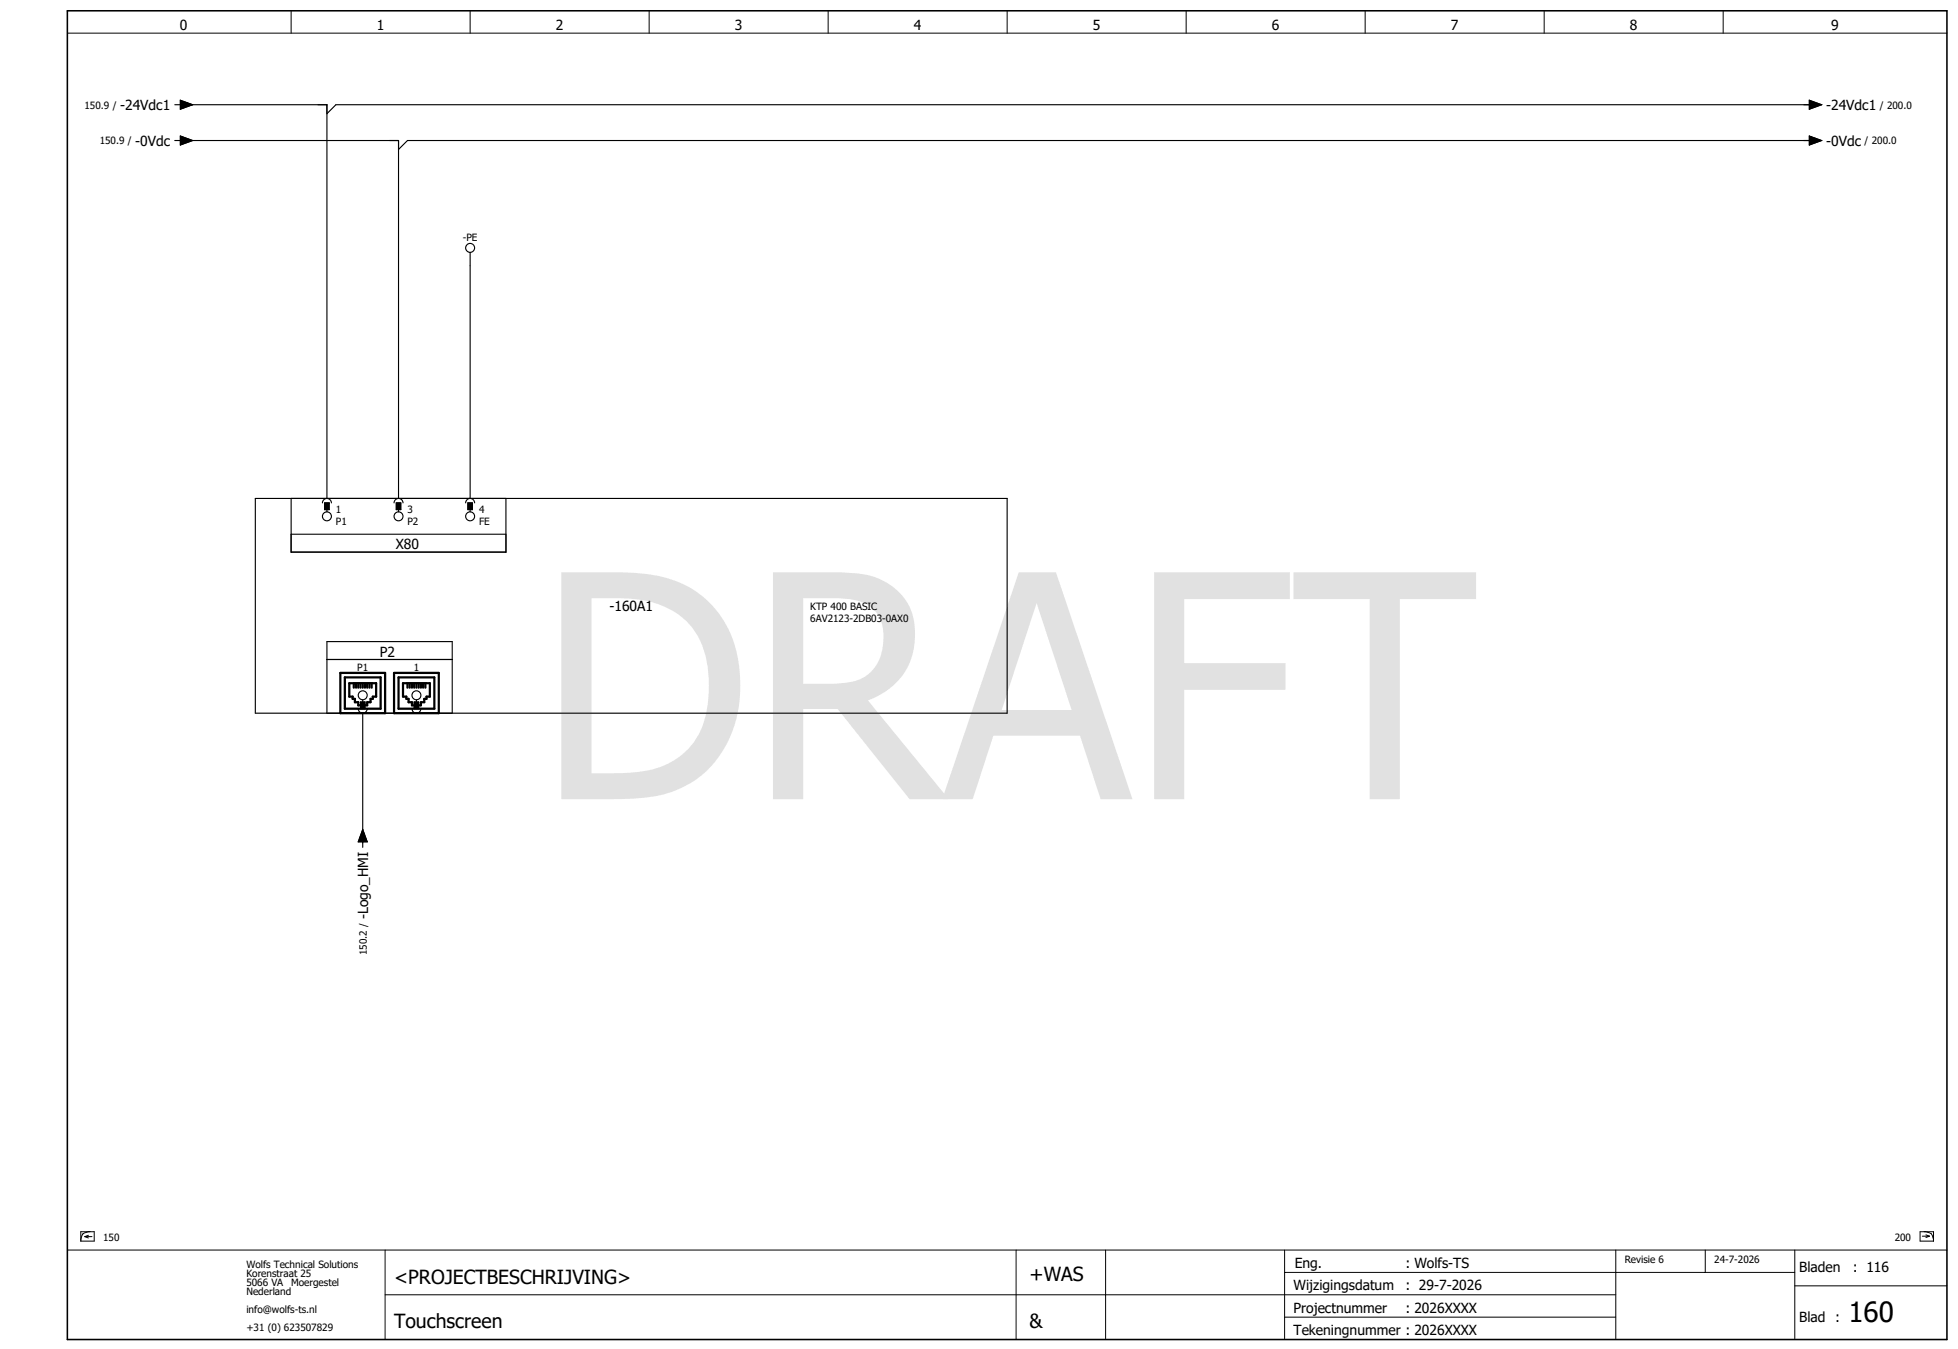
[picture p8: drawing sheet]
<svg xmlns="http://www.w3.org/2000/svg" width="438mm" height="302mm" viewBox="0 0 438 302" stroke-linecap="round" stroke-linejoin="round" font-family="sans-serif">
<g fill="none" stroke="#000" stroke-width=".22">
<path d="M15.1 7.4h420M65.1 2.4v5M105.1 2.4v5M145.1 2.4v5M185.1 2.4v5M225.1 2.4v5M265.1 2.4v5M305.1 2.4v5M345.1 2.4v5M385.1 2.4v5M15.1 279.4h420M18.1 275.3h3v2.1h-3z"/>
<path d="M18.5 275.8l-.3 .8-.1 .8M19 276.4h1.6M19 276.4l.8 .3M19.8 276.1l-.8 .3M20.2 275.3l-.9 .1-.8 .4M86.1 279.4v20M227.1 279.4v20M247.1 279.4v20M287.1 279.4v20M361.1 279.4v20M381.1 279.4v5M401.1 279.4v20"/>
<path d="M429.1 275.3h3v2.1h-3zM429.6 276.3h1.6M430 275.3l.8 .1 .8 .4M430.4 276l.8 .3M431.2 276.3l-.8 .3M431.6 275.8l.3 .8 .2 .8M86.1 289.4h275M287.1 284.4h114M287.1 294.4h74M401.1 287.4h34"/>
</g>
<path d="M15.1 2.4h420v297h-420z" fill="none" stroke="#000" stroke-width=".35"/>
<g fill="none" stroke="#000" stroke-width=".25">
<path d="M39.1 23.4h1.2M39.1 31.4h1.2M40.3 22.4l2.8 1-2.8 1zM40.3 30.4l2.8 1-2.8 1zM41.1 23.4h32v88M41.1 31.4h48v80M404.3 22.4l2.8 1-2.8 1zM404.3 30.4l2.8 1-2.8 1zM405.1 23.4h-330l-2 2M405.1 31.4h-314l-2 2M105.1 56.4v55M57.1 111.4h168v48h-168z"/>
<path d="M65.1 111.4v12h48v-12M65.1 119.4h48M72.1 112.4a1 1 0 0 1 1-1 1 1 0 0 1 1 1M72.6 112.4h1v1.5h-1zM73.1 113.9v.5M88.1 112.4a1 1 0 0 1 1-1 1 1 0 0 1 1 1M88.6 112.4h1v1.5h-1zM89.1 113.9v.5M104.1 112.4a1 1 0 0 1 1-1 1 1 0 0 1 1 1M104.6 112.4h1v1.5h-1zM105.1 113.9v.5M73.1 159.4v-16h28v16"/>
<path d="M73.1 147.4h28M80.1 158.4a1 1 0 0 0 1 1 1 1 0 0 0 1-1M80.6 156.9h1v1.5h-1zM81.1 156.4v.5M81.1 159.4v30M92.1 158.4a1 1 0 0 0 1 1 1 1 0 0 0 1-1M92.6 156.9h1v1.5h-1zM93.1 156.4v.5M81.1 185.4l1 2.8h-2z"/>
<circle cx="105.1" cy="55.4" r="1"/>
<circle cx="73.1" cy="115.4" r="1"/>
<circle cx="89.1" cy="115.4" r="1"/>
<circle cx="105.1" cy="115.4" r="1"/>
<circle cx="81.1" cy="155.4" r="1"/>
<circle cx="93.1" cy="155.4" r="1"/>
</g>
<g fill="none" stroke="#000" stroke-width=".5">
<path d="M76.1 150.4h10v9h-10zM77.1 151.4h8v7h-8zM78.1 152.7h6v3h-.8v.5h-.5v.8h-.7v.7h-2v-.7h-.8v-.8h-.5v-.5h-.7zM79.1 152.7v1M79.6 152.7v1M80.1 152.7v1M80.6 152.7v1M81.1 152.7v1M81.6 152.7v1M82.1 152.7v1M82.6 152.7v1M83.1 152.7v1"/>
<path d="M88.1 150.4h10v9h-10zM89.1 151.4h8v7h-8zM90.1 152.7h6v3h-.8v.5h-.5v.8h-.7v.7h-2v-.7h-.8v-.8h-.5v-.5h-.7zM91.1 152.7v1M91.6 152.7v1M92.1 152.7v1M92.6 152.7v1M93.1 152.7v1M93.6 152.7v1M94.1 152.7v1M94.6 152.7v1M95.1 152.7v1"/>
</g>
<path d="M40.3 22.4l2.8 1-2.8 1zM40.3 30.4l2.8 1-2.8 1zM404.3 22.4l2.8 1-2.8 1zM404.3 30.4l2.8 1-2.8 1zM72.6 112.4h1v1.5h-1zM88.6 112.4h1v1.5h-1zM104.6 112.4h1v1.5h-1zM80.6 156.9h1v1.5h-1zM92.6 156.9h1v1.5h-1zM81.1 185.4l1 2.8h-2z" fill="#000" stroke="#000" stroke-width=".22"/>
<text font-size="69.7" fill="#e1e1e1" x="120.3" y="178.6">DRAFT</text>
<text font-size="6.2" x="413.1" y="295.4">160</text>
<g font-size="4.3">
<text x="88.1" y="286.9">&lt;PROJECTBESCHRIJVING&gt;</text>
<text x="230.1" y="286.4">+WAS</text>
<text x="88.1" y="296.9">Touchscreen</text>
<text x="230.1" y="296.9">&amp;</text>
</g>
<g font-size="3.1">
<text x="40.2" y="6.8">0</text>
<text x="84.2" y="6.8">1</text>
<text x="124.2" y="6.8">2</text>
<text x="164.2" y="6.8">3</text>
<text x="204.2" y="6.8">4</text>
<text x="244.2" y="6.8">5</text>
<text x="284.2" y="6.8">6</text>
<text x="324.2" y="6.8">7</text>
<text x="364.2" y="6.8">8</text>
<text x="409.2" y="6.8">9</text>
<text x="26.8" y="24.6">-24Vdc1</text>
<text x="408.1" y="24.6">-24Vdc1</text>
<text x="30.2" y="32.6">-0Vdc</text>
<text x="408.1" y="32.6">-0Vdc</text>
<text x="88.5" y="122.8">X80</text>
<text x="136.2" y="136.6">-160A1</text>
<text x="84.9" y="146.9">P2</text>
<text x="82.3" y="205.5" transform="rotate(-90 82.3 205.5)">-Logo_HMI</text>
<text x="289.3" y="283.4">Eng.</text>
<text x="314.1" y="283.4">: Wolfs-TS</text>
<text x="402.1" y="284.4">Bladen</text>
<text x="414.1" y="284.4">: 116</text>
<text x="289.1" y="288.4">Wijzigingsdatum</text>
<text x="289.1" y="293.4">Projectnummer</text>
<text x="314.1" y="288.4">: 29-7-2026</text>
<text x="314.1" y="293.4">: 2026XXXX</text>
<text x="289.1" y="298.4">Tekeningnummer : 2026XXXX</text>
<text x="402.1" y="295.4">Blad :</text>
</g>
<g font-size="2.2">
<text x="18.9" y="24.3">150.9 /</text>
<text x="420.1" y="24.3">/ 200.0</text>
<text x="22.3" y="32.3">150.9 /</text>
<text x="416.7" y="32.3">/ 200.0</text>
<text x="103.4" y="53.9">-PE</text>
<text x="75.1" y="114.6">1</text>
<text x="75.1" y="117.3">P1</text>
<text x="91.1" y="114.6">3</text>
<text x="91.1" y="117.3">P2</text>
<text x="107.1" y="114.6">4</text>
<text x="107.1" y="117.3">FE</text>
<text x="181.1" y="136.3">KTP 400 BASIC</text>
<text x="181.1" y="139">6AV2123-2DB03-0AX0</text>
<text x="79.8" y="149.9">P1</text>
<text x="92.4" y="149.9">1</text>
<text x="81.9" y="213.5" transform="rotate(-90 81.9 213.5)">150.2 /</text>
<text x="23.1" y="277.4">150</text>
<text x="423.4" y="277.4">200</text>
<text x="55.1" y="283.4">Wolfs Technical Solutions</text>
<text x="55.1" y="285.4">Korenstraat 25</text>
<text x="55.1" y="287.4">5066 VA</text>
<text x="65.1" y="287.4">Moergestel</text>
<text x="363.1" y="282.4">Revisie 6</text>
<text x="383.1" y="282.4">24-7-2026</text>
<text x="55.1" y="289.4">Nederland</text>
<text x="55.1" y="293.4">info@wolfs-ts.nl</text>
<text x="55.1" y="297.4">+31 (0) 623507829</text>
</g>
</svg>
